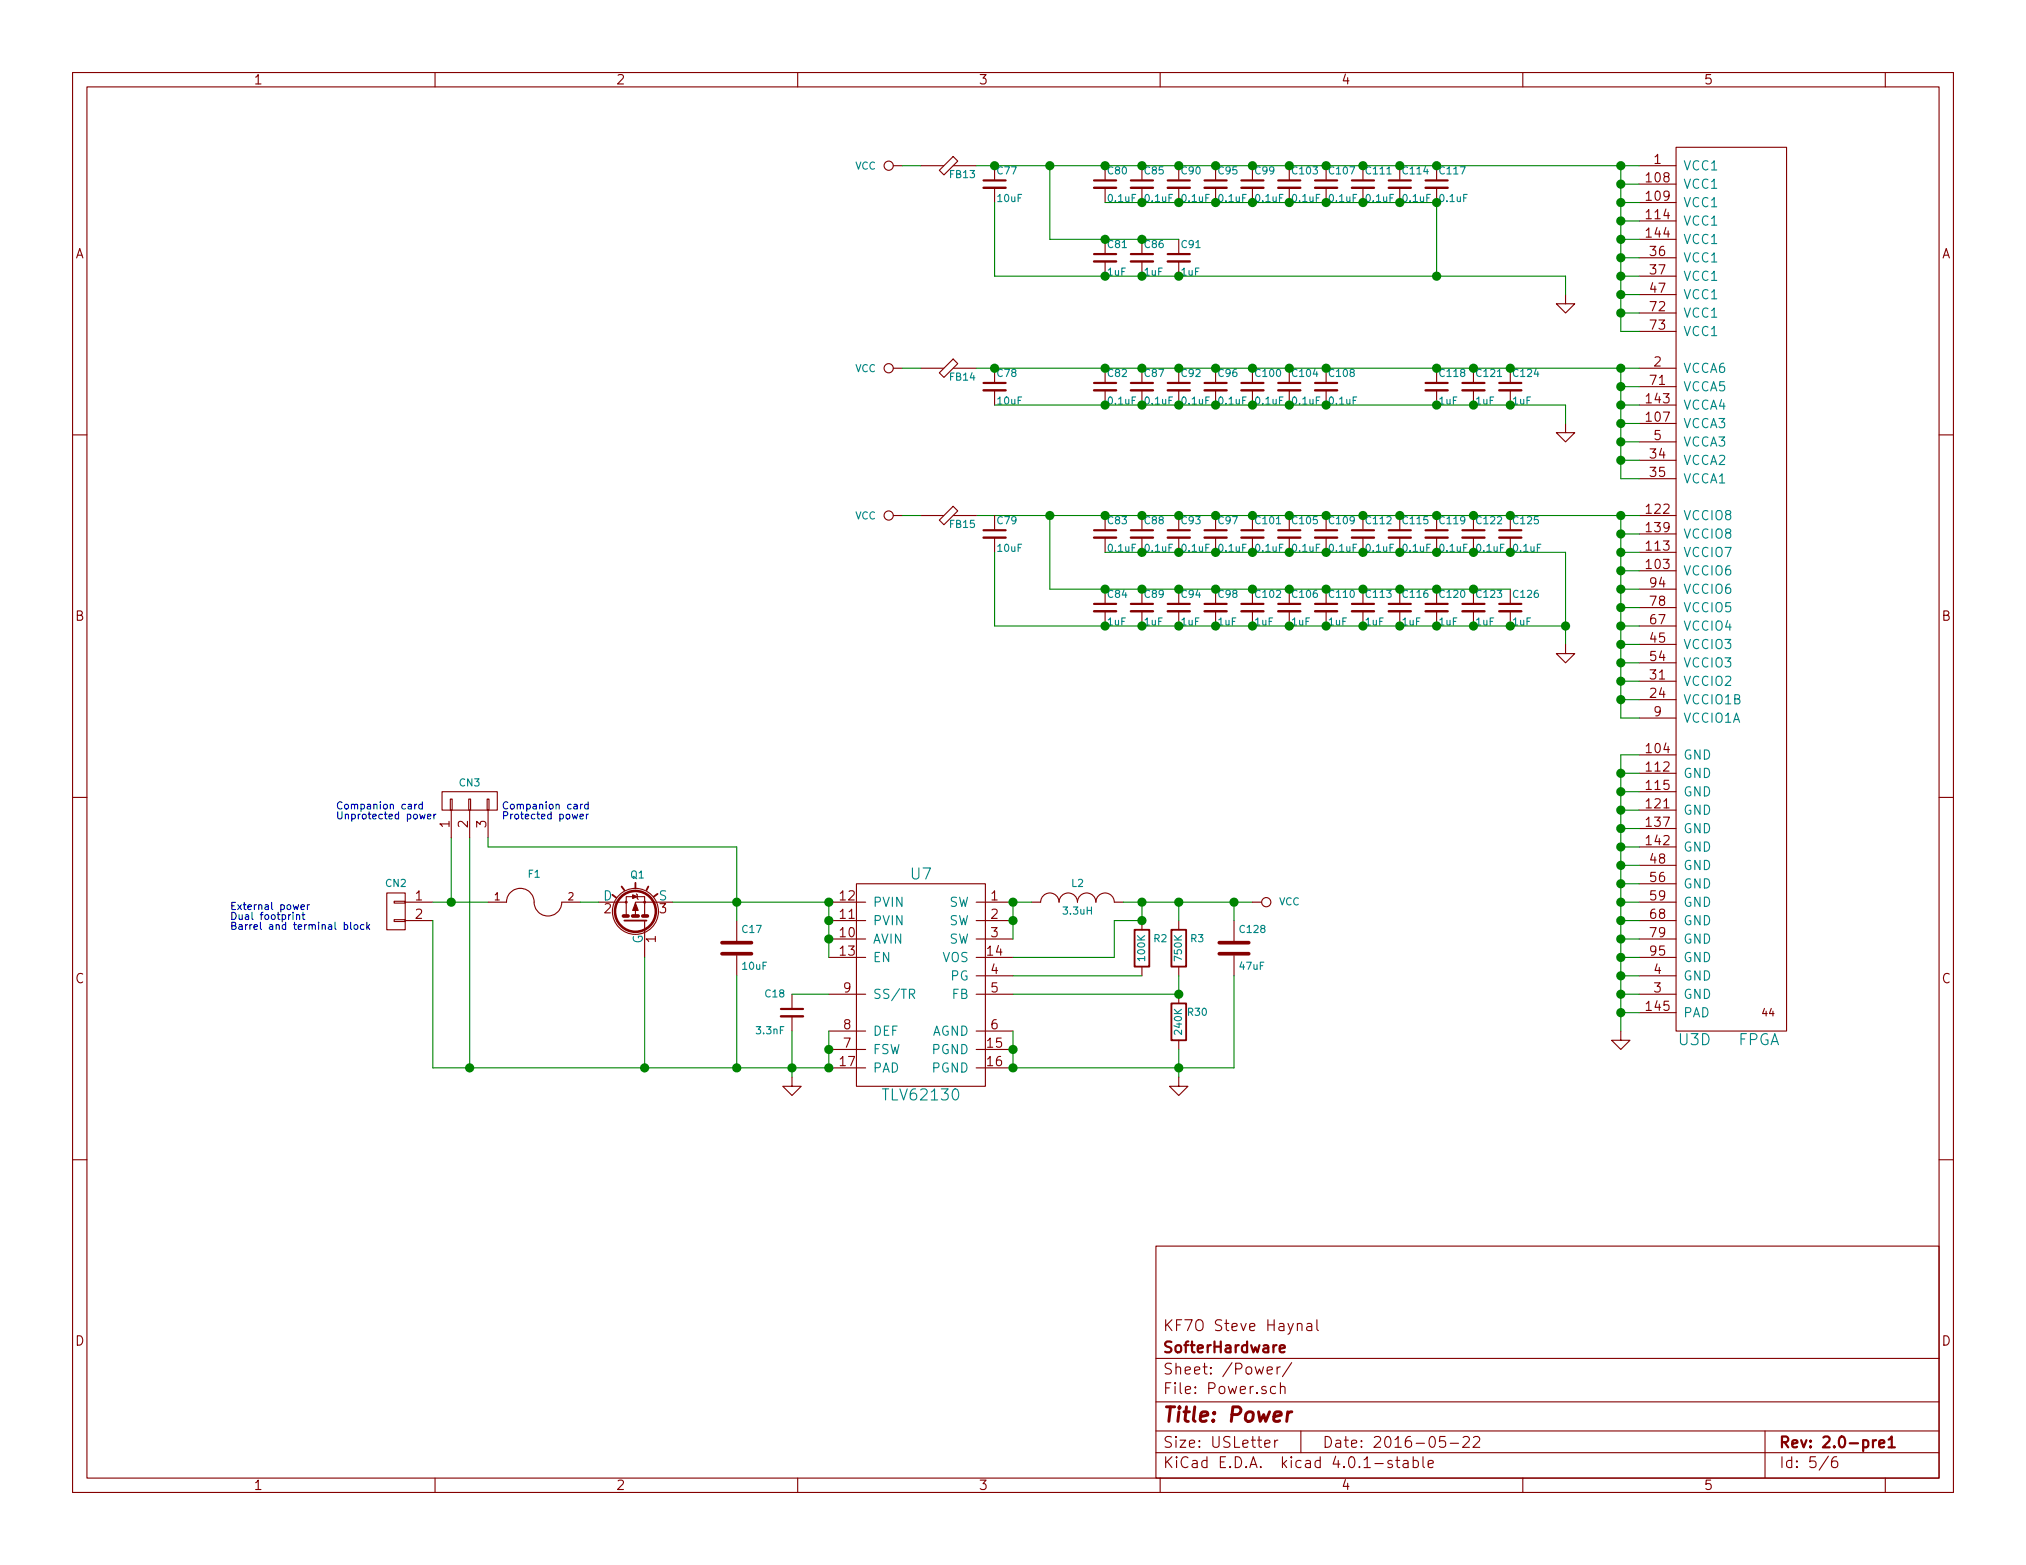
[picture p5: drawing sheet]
EESchema Schematic File Version 2
LIBS:power
LIBS:device
LIBS:transistors
LIBS:conn
LIBS:linear
LIBS:regul
LIBS:74xx
LIBS:cmos4000
LIBS:adc-dac
LIBS:memory
LIBS:xilinx
LIBS:microcontrollers
LIBS:dsp
LIBS:microchip
LIBS:analog_switches
LIBS:motorola
LIBS:texas
LIBS:intel
LIBS:audio
LIBS:interface
LIBS:digital-audio
LIBS:philips
LIBS:display
LIBS:cypress
LIBS:siliconi
LIBS:opto
LIBS:atmel
LIBS:contrib
LIBS:valves
LIBS:hermeslite
LIBS:hermeslite-cache
EELAYER 25 0
EELAYER END
$Descr USLetter 11000 8500
encoding utf-8
Sheet 5 6
Title "Power"
Date "2016-05-22"
Rev "2.0-pre1"
Comp "SofterHardware"
Comment1 "KF7O Steve Haynal"
Comment2 ""
Comment3 ""
Comment4 ""
$EndDescr
$Comp
L TLV62130 U7
U 1 1
P 4500 5800
F 0 "U7" H 5000 6850 60  0000 C CNN
F 1 "TLV62130" H 5000 5650 60  0000 C CNN
F 2 "HERMESLITE:TLV62130" H 4500 5800 60  0001 C CNN
F 3 "" H 4500 5800 60  0000 C CNN
	1    4500 5800
	1    0    0    -1  
$EndComp
$Comp
L INDUCTOR_SMALL L2
U 1 1
P 5850 4900
F 0 "L2" H 5850 5000 39  0000 C CNN
F 1 "3.3uH" H 5850 4850 39  0000 C CNN
F 2 "" H 5850 4900 50  0001 C CNN
F 3 "" H 5850 4900 50  0000 C CNN
	1    5850 4900
	1    0    0    -1  
$EndComp
$Comp
L R R2
U 1 1
P 6200 5150
F 0 "R2" H 6300 5200 39  0000 C CNN
F 1 "100K" V 6200 5150 39  0000 C CNN
F 2 "" V 6130 5150 50  0001 C CNN
F 3 "" H 6200 5150 50  0000 C CNN
	1    6200 5150
	1    0    0    -1  
$EndComp
$Comp
L R R3
U 1 1
P 6400 5150
F 0 "R3" H 6500 5200 39  0000 C CNN
F 1 "750K" V 6400 5150 39  0000 C CNN
F 2 "" V 6330 5150 50  0001 C CNN
F 3 "" H 6400 5150 50  0000 C CNN
	1    6400 5150
	1    0    0    -1  
$EndComp
$Comp
L R R30
U 1 1
P 6400 5550
F 0 "R30" H 6500 5600 39  0000 C CNN
F 1 "240K" V 6400 5550 39  0000 C CNN
F 2 "" V 6330 5550 50  0001 C CNN
F 3 "" H 6400 5550 50  0000 C CNN
	1    6400 5550
	1    0    0    -1  
$EndComp
Wire Wire Line
	5500 4900 5500 5100
Connection ~ 5500 5000
Wire Wire Line
	5500 4900 5600 4900
Connection ~ 5500 4900
Wire Wire Line
	5500 5300 6200 5300
Wire Wire Line
	6100 4900 6800 4900
Wire Wire Line
	6200 4900 6200 5000
Wire Wire Line
	6400 4900 6400 5000
Connection ~ 6200 4900
Wire Wire Line
	6400 5300 6400 5400
Wire Wire Line
	6400 5400 5500 5400
Wire Wire Line
	5500 5200 6050 5200
Wire Wire Line
	6050 5200 6050 5000
Wire Wire Line
	6050 5000 6200 5000
Connection ~ 6200 5000
Connection ~ 6400 5400
$Comp
L C C128
U 1 1
P 6700 5150
F 0 "C128" H 6725 5250 39  0000 L CNN
F 1 "47uF" H 6725 5050 39  0000 L CNN
F 2 "" H 6738 5000 50  0001 C CNN
F 3 "" H 6700 5150 50  0000 C CNN
	1    6700 5150
	1    0    0    -1  
$EndComp
Wire Wire Line
	6700 5800 6700 5300
Wire Wire Line
	5500 5800 6700 5800
Wire Wire Line
	6700 4900 6700 5000
Connection ~ 6400 4900
Wire Wire Line
	5500 5600 5500 5800
Wire Wire Line
	6400 5700 6400 5850
Connection ~ 6400 5800
Connection ~ 5500 5700
Connection ~ 5500 5800
$Comp
L GND #PWR074
U 1 1
P 6400 5850
F 0 "#PWR074" H 6400 5600 50  0001 C CNN
F 1 "GND" H 6400 5700 50  0001 C CNN
F 2 "" H 6400 5850 50  0000 C CNN
F 3 "" H 6400 5850 50  0000 C CNN
	1    6400 5850
	1    0    0    -1  
$EndComp
$Comp
L VCC #PWR075
U 1 1
P 6800 4900
F 0 "#PWR075" H 6800 4750 50  0001 C CNN
F 1 "VCC" V 6800 5100 39  0000 C CNN
F 2 "" H 6800 4900 50  0000 C CNN
F 3 "" H 6800 4900 50  0000 C CNN
	1    6800 4900
	0    1    1    0   
$EndComp
Connection ~ 6700 4900
$Comp
L C C17
U 1 1
P 4000 5150
F 0 "C17" H 4025 5250 39  0000 L CNN
F 1 "10uF" H 4025 5050 39  0000 L CNN
F 2 "" H 4038 5000 50  0001 C CNN
F 3 "" H 4000 5150 50  0000 C CNN
	1    4000 5150
	1    0    0    -1  
$EndComp
$Comp
L C_Small C18
U 1 1
P 4300 5500
F 0 "C18" H 4150 5600 39  0000 L CNN
F 1 "3.3nF" H 4100 5400 39  0000 L CNN
F 2 "" H 4300 5500 50  0001 C CNN
F 3 "" H 4300 5500 50  0000 C CNN
	1    4300 5500
	1    0    0    -1  
$EndComp
Wire Wire Line
	4500 4900 4500 5200
Wire Wire Line
	3650 4900 4500 4900
Wire Wire Line
	4000 4600 4000 5000
Connection ~ 4500 4900
Connection ~ 4500 5000
Connection ~ 4500 5100
Wire Wire Line
	4500 5800 4500 5600
Wire Wire Line
	2350 5800 4500 5800
Wire Wire Line
	4000 5800 4000 5300
Wire Wire Line
	4300 5600 4300 5850
Connection ~ 4300 5800
Wire Wire Line
	4300 5400 4500 5400
$Comp
L GND #PWR076
U 1 1
P 4300 5850
F 0 "#PWR076" H 4300 5600 50  0001 C CNN
F 1 "GND" H 4300 5700 50  0001 C CNN
F 2 "" H 4300 5850 50  0000 C CNN
F 3 "" H 4300 5850 50  0000 C CNN
	1    4300 5850
	1    0    0    -1  
$EndComp
Connection ~ 4000 4900
Connection ~ 4500 5700
Connection ~ 4500 5800
$Comp
L CONN_01X02 CN2
U 1 1
P 2150 4950
F 0 "CN2" H 2150 5100 39  0000 C CNN
F 1 "CONN_01X02" V 2250 4950 50  0001 C CNN
F 2 "HERMESLITE:POWER" H 2150 4950 50  0001 C CNN
F 3 "" H 2150 4950 50  0000 C CNN
	1    2150 4950
	-1   0    0    -1  
$EndComp
$Comp
L IRF9540N Q1
U 1 1
P 3450 5000
F 0 "Q1" V 3700 4950 39  0000 L CNN
F 1 "IRF9540N" H 3700 5000 50  0001 L CNN
F 2 "" H 3700 4925 50  0001 L CIN
F 3 "" H 3450 5000 50  0000 L CNN
	1    3450 5000
	0    -1   -1   0   
$EndComp
$Comp
L FUSE F1
U 1 1
P 2900 4900
F 0 "F1" H 2900 5050 39  0000 C CNN
F 1 "FUSE" H 2800 4850 50  0001 C CNN
F 2 "" H 2900 4900 50  0001 C CNN
F 3 "" H 2900 4900 50  0000 C CNN
	1    2900 4900
	1    0    0    -1  
$EndComp
Wire Wire Line
	2350 5000 2350 5800
Connection ~ 4000 5800
Wire Wire Line
	3500 5200 3500 5800
Connection ~ 3500 5800
Wire Wire Line
	2550 4550 2550 5800
Connection ~ 2550 5800
Wire Wire Line
	2350 4900 2650 4900
Wire Wire Line
	2450 4550 2450 4900
Connection ~ 2450 4900
Wire Wire Line
	3150 4900 3250 4900
Text Notes 1250 5050 0    39   ~ 0
External power\nDual footprint\nBarrel and terminal block
Text Notes 1825 4450 0    39   ~ 0
Companion card\nUnprotected power
Text Notes 2725 4450 0    39   ~ 0
Companion card\nProtected power
$Comp
L FPGA U3
U 4 1
P 9100 5600
F 0 "U3" H 9200 5550 60  0000 C CNN
F 1 "FPGA" H 9550 5550 60  0000 C CNN
F 2 "HERMESLITE:MAX10" H 9100 5600 60  0001 C CNN
F 3 "" H 9100 5600 60  0000 C CNN
	4    9100 5600
	1    0    0    -1  
$EndComp
Wire Wire Line
	8900 4100 8800 4100
Wire Wire Line
	8800 4100 8800 5600
Wire Wire Line
	8900 4200 8800 4200
Connection ~ 8800 4200
Wire Wire Line
	8900 4300 8800 4300
Connection ~ 8800 4300
Wire Wire Line
	8900 4400 8800 4400
Connection ~ 8800 4400
Wire Wire Line
	8900 4500 8800 4500
Connection ~ 8800 4500
Wire Wire Line
	8900 4600 8800 4600
Connection ~ 8800 4600
Wire Wire Line
	8900 4700 8800 4700
Connection ~ 8800 4700
Wire Wire Line
	8900 4800 8800 4800
Connection ~ 8800 4800
Wire Wire Line
	8900 4900 8800 4900
Connection ~ 8800 4900
Wire Wire Line
	8900 5000 8800 5000
Connection ~ 8800 5000
Wire Wire Line
	8900 5100 8800 5100
Connection ~ 8800 5100
Wire Wire Line
	8900 5200 8800 5200
Connection ~ 8800 5200
Wire Wire Line
	8900 5300 8800 5300
Connection ~ 8800 5300
Wire Wire Line
	8900 5400 8800 5400
Connection ~ 8800 5400
Wire Wire Line
	8900 5500 8800 5500
Connection ~ 8800 5500
$Comp
L GND #PWR077
U 1 1
P 8800 5600
F 0 "#PWR077" H 8800 5350 50  0001 C CNN
F 1 "GND" H 8800 5450 50  0001 C CNN
F 2 "" H 8800 5600 50  0000 C CNN
F 3 "" H 8800 5600 50  0000 C CNN
	1    8800 5600
	1    0    0    -1  
$EndComp
Wire Wire Line
	8800 3900 8900 3900
Wire Wire Line
	8800 2800 8800 3900
Wire Wire Line
	5300 2800 8900 2800
Wire Wire Line
	8900 2900 8800 2900
Connection ~ 8800 2900
Wire Wire Line
	8900 3000 8800 3000
Connection ~ 8800 3000
Wire Wire Line
	8900 3100 8800 3100
Connection ~ 8800 3100
Wire Wire Line
	8900 3200 8800 3200
Connection ~ 8800 3200
Wire Wire Line
	8900 3300 8800 3300
Connection ~ 8800 3300
Wire Wire Line
	8900 3400 8800 3400
Connection ~ 8800 3400
Wire Wire Line
	8900 3500 8800 3500
Connection ~ 8800 3500
Wire Wire Line
	8900 3600 8800 3600
Connection ~ 8800 3600
Wire Wire Line
	8900 3700 8800 3700
Connection ~ 8800 3700
Wire Wire Line
	8900 3800 8800 3800
Connection ~ 8800 3800
$Comp
L C_Small C125
U 1 1
P 8200 2900
F 0 "C125" H 8210 2970 39  0000 L CNN
F 1 "0.1uF" H 8210 2820 39  0000 L CNN
F 2 "" H 8200 2900 50  0001 C CNN
F 3 "" H 8200 2900 50  0000 C CNN
	1    8200 2900
	1    0    0    -1  
$EndComp
$Comp
L C_Small C122
U 1 1
P 8000 2900
F 0 "C122" H 8010 2970 39  0000 L CNN
F 1 "0.1uF" H 8010 2820 39  0000 L CNN
F 2 "" H 8000 2900 50  0001 C CNN
F 3 "" H 8000 2900 50  0000 C CNN
	1    8000 2900
	1    0    0    -1  
$EndComp
$Comp
L C_Small C119
U 1 1
P 7800 2900
F 0 "C119" H 7810 2970 39  0000 L CNN
F 1 "0.1uF" H 7810 2820 39  0000 L CNN
F 2 "" H 7800 2900 50  0001 C CNN
F 3 "" H 7800 2900 50  0000 C CNN
	1    7800 2900
	1    0    0    -1  
$EndComp
$Comp
L C_Small C115
U 1 1
P 7600 2900
F 0 "C115" H 7610 2970 39  0000 L CNN
F 1 "0.1uF" H 7610 2820 39  0000 L CNN
F 2 "" H 7600 2900 50  0001 C CNN
F 3 "" H 7600 2900 50  0000 C CNN
	1    7600 2900
	1    0    0    -1  
$EndComp
$Comp
L C_Small C112
U 1 1
P 7400 2900
F 0 "C112" H 7410 2970 39  0000 L CNN
F 1 "0.1uF" H 7410 2820 39  0000 L CNN
F 2 "" H 7400 2900 50  0001 C CNN
F 3 "" H 7400 2900 50  0000 C CNN
	1    7400 2900
	1    0    0    -1  
$EndComp
$Comp
L C_Small C109
U 1 1
P 7200 2900
F 0 "C109" H 7210 2970 39  0000 L CNN
F 1 "0.1uF" H 7210 2820 39  0000 L CNN
F 2 "" H 7200 2900 50  0001 C CNN
F 3 "" H 7200 2900 50  0000 C CNN
	1    7200 2900
	1    0    0    -1  
$EndComp
$Comp
L C_Small C105
U 1 1
P 7000 2900
F 0 "C105" H 7010 2970 39  0000 L CNN
F 1 "0.1uF" H 7010 2820 39  0000 L CNN
F 2 "" H 7000 2900 50  0001 C CNN
F 3 "" H 7000 2900 50  0000 C CNN
	1    7000 2900
	1    0    0    -1  
$EndComp
$Comp
L C_Small C101
U 1 1
P 6800 2900
F 0 "C101" H 6810 2970 39  0000 L CNN
F 1 "0.1uF" H 6810 2820 39  0000 L CNN
F 2 "" H 6800 2900 50  0001 C CNN
F 3 "" H 6800 2900 50  0000 C CNN
	1    6800 2900
	1    0    0    -1  
$EndComp
$Comp
L C_Small C97
U 1 1
P 6600 2900
F 0 "C97" H 6610 2970 39  0000 L CNN
F 1 "0.1uF" H 6610 2820 39  0000 L CNN
F 2 "" H 6600 2900 50  0001 C CNN
F 3 "" H 6600 2900 50  0000 C CNN
	1    6600 2900
	1    0    0    -1  
$EndComp
$Comp
L C_Small C93
U 1 1
P 6400 2900
F 0 "C93" H 6410 2970 39  0000 L CNN
F 1 "0.1uF" H 6410 2820 39  0000 L CNN
F 2 "" H 6400 2900 50  0001 C CNN
F 3 "" H 6400 2900 50  0000 C CNN
	1    6400 2900
	1    0    0    -1  
$EndComp
$Comp
L C_Small C88
U 1 1
P 6200 2900
F 0 "C88" H 6210 2970 39  0000 L CNN
F 1 "0.1uF" H 6210 2820 39  0000 L CNN
F 2 "" H 6200 2900 50  0001 C CNN
F 3 "" H 6200 2900 50  0000 C CNN
	1    6200 2900
	1    0    0    -1  
$EndComp
$Comp
L C_Small C83
U 1 1
P 6000 2900
F 0 "C83" H 6010 2970 39  0000 L CNN
F 1 "0.1uF" H 6010 2820 39  0000 L CNN
F 2 "" H 6000 2900 50  0001 C CNN
F 3 "" H 6000 2900 50  0000 C CNN
	1    6000 2900
	1    0    0    -1  
$EndComp
$Comp
L C_Small C126
U 1 1
P 8200 3300
F 0 "C126" H 8210 3370 39  0000 L CNN
F 1 "1uF" H 8210 3220 39  0000 L CNN
F 2 "" H 8200 3300 50  0001 C CNN
F 3 "" H 8200 3300 50  0000 C CNN
	1    8200 3300
	1    0    0    -1  
$EndComp
$Comp
L C_Small C123
U 1 1
P 8000 3300
F 0 "C123" H 8010 3370 39  0000 L CNN
F 1 "1uF" H 8010 3220 39  0000 L CNN
F 2 "" H 8000 3300 50  0001 C CNN
F 3 "" H 8000 3300 50  0000 C CNN
	1    8000 3300
	1    0    0    -1  
$EndComp
$Comp
L C_Small C120
U 1 1
P 7800 3300
F 0 "C120" H 7810 3370 39  0000 L CNN
F 1 "1uF" H 7810 3220 39  0000 L CNN
F 2 "" H 7800 3300 50  0001 C CNN
F 3 "" H 7800 3300 50  0000 C CNN
	1    7800 3300
	1    0    0    -1  
$EndComp
$Comp
L C_Small C116
U 1 1
P 7600 3300
F 0 "C116" H 7610 3370 39  0000 L CNN
F 1 "1uF" H 7610 3220 39  0000 L CNN
F 2 "" H 7600 3300 50  0001 C CNN
F 3 "" H 7600 3300 50  0000 C CNN
	1    7600 3300
	1    0    0    -1  
$EndComp
$Comp
L C_Small C113
U 1 1
P 7400 3300
F 0 "C113" H 7410 3370 39  0000 L CNN
F 1 "1uF" H 7410 3220 39  0000 L CNN
F 2 "" H 7400 3300 50  0001 C CNN
F 3 "" H 7400 3300 50  0000 C CNN
	1    7400 3300
	1    0    0    -1  
$EndComp
$Comp
L C_Small C110
U 1 1
P 7200 3300
F 0 "C110" H 7210 3370 39  0000 L CNN
F 1 "1uF" H 7210 3220 39  0000 L CNN
F 2 "" H 7200 3300 50  0001 C CNN
F 3 "" H 7200 3300 50  0000 C CNN
	1    7200 3300
	1    0    0    -1  
$EndComp
$Comp
L C_Small C106
U 1 1
P 7000 3300
F 0 "C106" H 7010 3370 39  0000 L CNN
F 1 "1uF" H 7010 3220 39  0000 L CNN
F 2 "" H 7000 3300 50  0001 C CNN
F 3 "" H 7000 3300 50  0000 C CNN
	1    7000 3300
	1    0    0    -1  
$EndComp
$Comp
L C_Small C102
U 1 1
P 6800 3300
F 0 "C102" H 6810 3370 39  0000 L CNN
F 1 "1uF" H 6810 3220 39  0000 L CNN
F 2 "" H 6800 3300 50  0001 C CNN
F 3 "" H 6800 3300 50  0000 C CNN
	1    6800 3300
	1    0    0    -1  
$EndComp
$Comp
L C_Small C98
U 1 1
P 6600 3300
F 0 "C98" H 6610 3370 39  0000 L CNN
F 1 "1uF" H 6610 3220 39  0000 L CNN
F 2 "" H 6600 3300 50  0001 C CNN
F 3 "" H 6600 3300 50  0000 C CNN
	1    6600 3300
	1    0    0    -1  
$EndComp
$Comp
L C_Small C94
U 1 1
P 6400 3300
F 0 "C94" H 6410 3370 39  0000 L CNN
F 1 "1uF" H 6410 3220 39  0000 L CNN
F 2 "" H 6400 3300 50  0001 C CNN
F 3 "" H 6400 3300 50  0000 C CNN
	1    6400 3300
	1    0    0    -1  
$EndComp
$Comp
L C_Small C89
U 1 1
P 6200 3300
F 0 "C89" H 6210 3370 39  0000 L CNN
F 1 "1uF" H 6210 3220 39  0000 L CNN
F 2 "" H 6200 3300 50  0001 C CNN
F 3 "" H 6200 3300 50  0000 C CNN
	1    6200 3300
	1    0    0    -1  
$EndComp
$Comp
L C_Small C84
U 1 1
P 6000 3300
F 0 "C84" H 6010 3370 39  0000 L CNN
F 1 "1uF" H 6010 3220 39  0000 L CNN
F 2 "" H 6000 3300 50  0001 C CNN
F 3 "" H 6000 3300 50  0000 C CNN
	1    6000 3300
	1    0    0    -1  
$EndComp
$Comp
L C_Small C79
U 1 1
P 5400 2900
F 0 "C79" H 5410 2970 39  0000 L CNN
F 1 "10uF" H 5410 2820 39  0000 L CNN
F 2 "" H 5400 2900 50  0001 C CNN
F 3 "" H 5400 2900 50  0000 C CNN
	1    5400 2900
	1    0    0    -1  
$EndComp
$Comp
L C_Small C108
U 1 1
P 7200 2100
F 0 "C108" H 7210 2170 39  0000 L CNN
F 1 "0.1uF" H 7210 2020 39  0000 L CNN
F 2 "" H 7200 2100 50  0001 C CNN
F 3 "" H 7200 2100 50  0000 C CNN
	1    7200 2100
	1    0    0    -1  
$EndComp
$Comp
L C_Small C104
U 1 1
P 7000 2100
F 0 "C104" H 7010 2170 39  0000 L CNN
F 1 "0.1uF" H 7010 2020 39  0000 L CNN
F 2 "" H 7000 2100 50  0001 C CNN
F 3 "" H 7000 2100 50  0000 C CNN
	1    7000 2100
	1    0    0    -1  
$EndComp
$Comp
L C_Small C100
U 1 1
P 6800 2100
F 0 "C100" H 6810 2170 39  0000 L CNN
F 1 "0.1uF" H 6810 2020 39  0000 L CNN
F 2 "" H 6800 2100 50  0001 C CNN
F 3 "" H 6800 2100 50  0000 C CNN
	1    6800 2100
	1    0    0    -1  
$EndComp
$Comp
L C_Small C96
U 1 1
P 6600 2100
F 0 "C96" H 6610 2170 39  0000 L CNN
F 1 "0.1uF" H 6610 2020 39  0000 L CNN
F 2 "" H 6600 2100 50  0001 C CNN
F 3 "" H 6600 2100 50  0000 C CNN
	1    6600 2100
	1    0    0    -1  
$EndComp
$Comp
L C_Small C92
U 1 1
P 6400 2100
F 0 "C92" H 6410 2170 39  0000 L CNN
F 1 "0.1uF" H 6410 2020 39  0000 L CNN
F 2 "" H 6400 2100 50  0001 C CNN
F 3 "" H 6400 2100 50  0000 C CNN
	1    6400 2100
	1    0    0    -1  
$EndComp
$Comp
L C_Small C87
U 1 1
P 6200 2100
F 0 "C87" H 6210 2170 39  0000 L CNN
F 1 "0.1uF" H 6210 2020 39  0000 L CNN
F 2 "" H 6200 2100 50  0001 C CNN
F 3 "" H 6200 2100 50  0000 C CNN
	1    6200 2100
	1    0    0    -1  
$EndComp
$Comp
L C_Small C82
U 1 1
P 6000 2100
F 0 "C82" H 6010 2170 39  0000 L CNN
F 1 "0.1uF" H 6010 2020 39  0000 L CNN
F 2 "" H 6000 2100 50  0001 C CNN
F 3 "" H 6000 2100 50  0000 C CNN
	1    6000 2100
	1    0    0    -1  
$EndComp
$Comp
L C_Small C124
U 1 1
P 8200 2100
F 0 "C124" H 8210 2170 39  0000 L CNN
F 1 "1uF" H 8210 2020 39  0000 L CNN
F 2 "" H 8200 2100 50  0001 C CNN
F 3 "" H 8200 2100 50  0000 C CNN
	1    8200 2100
	1    0    0    -1  
$EndComp
$Comp
L C_Small C121
U 1 1
P 8000 2100
F 0 "C121" H 8010 2170 39  0000 L CNN
F 1 "1uF" H 8010 2020 39  0000 L CNN
F 2 "" H 8000 2100 50  0001 C CNN
F 3 "" H 8000 2100 50  0000 C CNN
	1    8000 2100
	1    0    0    -1  
$EndComp
$Comp
L C_Small C118
U 1 1
P 7800 2100
F 0 "C118" H 7810 2170 39  0000 L CNN
F 1 "1uF" H 7810 2020 39  0000 L CNN
F 2 "" H 7800 2100 50  0001 C CNN
F 3 "" H 7800 2100 50  0000 C CNN
	1    7800 2100
	1    0    0    -1  
$EndComp
$Comp
L C_Small C117
U 1 1
P 7800 1000
F 0 "C117" H 7810 1070 39  0000 L CNN
F 1 "0.1uF" H 7810 920 39  0000 L CNN
F 2 "" H 7800 1000 50  0001 C CNN
F 3 "" H 7800 1000 50  0000 C CNN
	1    7800 1000
	1    0    0    -1  
$EndComp
$Comp
L C_Small C114
U 1 1
P 7600 1000
F 0 "C114" H 7610 1070 39  0000 L CNN
F 1 "0.1uF" H 7610 920 39  0000 L CNN
F 2 "" H 7600 1000 50  0001 C CNN
F 3 "" H 7600 1000 50  0000 C CNN
	1    7600 1000
	1    0    0    -1  
$EndComp
$Comp
L C_Small C111
U 1 1
P 7400 1000
F 0 "C111" H 7410 1070 39  0000 L CNN
F 1 "0.1uF" H 7410 920 39  0000 L CNN
F 2 "" H 7400 1000 50  0001 C CNN
F 3 "" H 7400 1000 50  0000 C CNN
	1    7400 1000
	1    0    0    -1  
$EndComp
$Comp
L C_Small C107
U 1 1
P 7200 1000
F 0 "C107" H 7210 1070 39  0000 L CNN
F 1 "0.1uF" H 7210 920 39  0000 L CNN
F 2 "" H 7200 1000 50  0001 C CNN
F 3 "" H 7200 1000 50  0000 C CNN
	1    7200 1000
	1    0    0    -1  
$EndComp
$Comp
L C_Small C103
U 1 1
P 7000 1000
F 0 "C103" H 7010 1070 39  0000 L CNN
F 1 "0.1uF" H 7010 920 39  0000 L CNN
F 2 "" H 7000 1000 50  0001 C CNN
F 3 "" H 7000 1000 50  0000 C CNN
	1    7000 1000
	1    0    0    -1  
$EndComp
$Comp
L C_Small C99
U 1 1
P 6800 1000
F 0 "C99" H 6810 1070 39  0000 L CNN
F 1 "0.1uF" H 6810 920 39  0000 L CNN
F 2 "" H 6800 1000 50  0001 C CNN
F 3 "" H 6800 1000 50  0000 C CNN
	1    6800 1000
	1    0    0    -1  
$EndComp
$Comp
L C_Small C95
U 1 1
P 6600 1000
F 0 "C95" H 6610 1070 39  0000 L CNN
F 1 "0.1uF" H 6610 920 39  0000 L CNN
F 2 "" H 6600 1000 50  0001 C CNN
F 3 "" H 6600 1000 50  0000 C CNN
	1    6600 1000
	1    0    0    -1  
$EndComp
$Comp
L C_Small C90
U 1 1
P 6400 1000
F 0 "C90" H 6410 1070 39  0000 L CNN
F 1 "0.1uF" H 6410 920 39  0000 L CNN
F 2 "" H 6400 1000 50  0001 C CNN
F 3 "" H 6400 1000 50  0000 C CNN
	1    6400 1000
	1    0    0    -1  
$EndComp
$Comp
L C_Small C85
U 1 1
P 6200 1000
F 0 "C85" H 6210 1070 39  0000 L CNN
F 1 "0.1uF" H 6210 920 39  0000 L CNN
F 2 "" H 6200 1000 50  0001 C CNN
F 3 "" H 6200 1000 50  0000 C CNN
	1    6200 1000
	1    0    0    -1  
$EndComp
$Comp
L C_Small C80
U 1 1
P 6000 1000
F 0 "C80" H 6010 1070 39  0000 L CNN
F 1 "0.1uF" H 6010 920 39  0000 L CNN
F 2 "" H 6000 1000 50  0001 C CNN
F 3 "" H 6000 1000 50  0000 C CNN
	1    6000 1000
	1    0    0    -1  
$EndComp
$Comp
L C_Small C91
U 1 1
P 6400 1400
F 0 "C91" H 6410 1470 39  0000 L CNN
F 1 "1uF" H 6410 1320 39  0000 L CNN
F 2 "" H 6400 1400 50  0001 C CNN
F 3 "" H 6400 1400 50  0000 C CNN
	1    6400 1400
	1    0    0    -1  
$EndComp
$Comp
L C_Small C86
U 1 1
P 6200 1400
F 0 "C86" H 6210 1470 39  0000 L CNN
F 1 "1uF" H 6210 1320 39  0000 L CNN
F 2 "" H 6200 1400 50  0001 C CNN
F 3 "" H 6200 1400 50  0000 C CNN
	1    6200 1400
	1    0    0    -1  
$EndComp
$Comp
L C_Small C81
U 1 1
P 6000 1400
F 0 "C81" H 6010 1470 39  0000 L CNN
F 1 "1uF" H 6010 1320 39  0000 L CNN
F 2 "" H 6000 1400 50  0001 C CNN
F 3 "" H 6000 1400 50  0000 C CNN
	1    6000 1400
	1    0    0    -1  
$EndComp
$Comp
L C_Small C78
U 1 1
P 5400 2100
F 0 "C78" H 5410 2170 39  0000 L CNN
F 1 "10uF" H 5410 2020 39  0000 L CNN
F 2 "" H 5400 2100 50  0001 C CNN
F 3 "" H 5400 2100 50  0000 C CNN
	1    5400 2100
	1    0    0    -1  
$EndComp
$Comp
L C_Small C77
U 1 1
P 5400 1000
F 0 "C77" H 5410 1070 39  0000 L CNN
F 1 "10uF" H 5410 920 39  0000 L CNN
F 2 "" H 5400 1000 50  0001 C CNN
F 3 "" H 5400 1000 50  0000 C CNN
	1    5400 1000
	1    0    0    -1  
$EndComp
$Comp
L FB FB13
U 1 1
P 5150 900
F 0 "FB13" H 5225 850 39  0000 C CNN
F 1 "FB" H 5150 1000 60  0001 C CNN
F 2 "" H 5150 900 60  0001 C CNN
F 3 "" H 5150 900 60  0000 C CNN
	1    5150 900 
	1    0    0    -1  
$EndComp
$Comp
L FB FB14
U 1 1
P 5150 2000
F 0 "FB14" H 5225 1950 39  0000 C CNN
F 1 "FB" H 5150 2100 60  0001 C CNN
F 2 "" H 5150 2000 60  0001 C CNN
F 3 "" H 5150 2000 60  0000 C CNN
	1    5150 2000
	1    0    0    -1  
$EndComp
$Comp
L FB FB15
U 1 1
P 5150 2800
F 0 "FB15" H 5225 2750 39  0000 C CNN
F 1 "FB" H 5150 2900 60  0001 C CNN
F 2 "" H 5150 2800 60  0001 C CNN
F 3 "" H 5150 2800 60  0000 C CNN
	1    5150 2800
	1    0    0    -1  
$EndComp
$Comp
L VCC #PWR078
U 1 1
P 4900 900
F 0 "#PWR078" H 4900 750 50  0001 C CNN
F 1 "VCC" V 4900 1100 39  0000 C CNN
F 2 "" H 4900 900 50  0000 C CNN
F 3 "" H 4900 900 50  0000 C CNN
	1    4900 900 
	0    -1   -1   0   
$EndComp
$Comp
L VCC #PWR079
U 1 1
P 4900 2000
F 0 "#PWR079" H 4900 1850 50  0001 C CNN
F 1 "VCC" V 4900 2200 39  0000 C CNN
F 2 "" H 4900 2000 50  0000 C CNN
F 3 "" H 4900 2000 50  0000 C CNN
	1    4900 2000
	0    -1   -1   0   
$EndComp
$Comp
L VCC #PWR080
U 1 1
P 4900 2800
F 0 "#PWR080" H 4900 2650 50  0001 C CNN
F 1 "VCC" V 4900 3000 39  0000 C CNN
F 2 "" H 4900 2800 50  0000 C CNN
F 3 "" H 4900 2800 50  0000 C CNN
	1    4900 2800
	0    -1   -1   0   
$EndComp
Wire Wire Line
	5300 900  8900 900 
Wire Wire Line
	8800 900  8800 1800
Wire Wire Line
	8800 1800 8900 1800
Wire Wire Line
	5300 2000 8900 2000
Wire Wire Line
	8800 2000 8800 2600
Wire Wire Line
	8800 2600 8900 2600
Wire Wire Line
	8900 1000 8800 1000
Connection ~ 8800 1000
Wire Wire Line
	8900 1100 8800 1100
Connection ~ 8800 1100
Wire Wire Line
	8900 1200 8800 1200
Connection ~ 8800 1200
Wire Wire Line
	8900 1300 8800 1300
Connection ~ 8800 1300
Wire Wire Line
	8900 1400 8800 1400
Connection ~ 8800 1400
Wire Wire Line
	8900 1500 8800 1500
Connection ~ 8800 1500
Wire Wire Line
	8900 1600 8800 1600
Connection ~ 8800 1600
Wire Wire Line
	8900 1700 8800 1700
Connection ~ 8800 1700
Wire Wire Line
	8900 2100 8800 2100
Connection ~ 8800 2100
Wire Wire Line
	8900 2200 8800 2200
Connection ~ 8800 2200
Wire Wire Line
	8900 2300 8800 2300
Connection ~ 8800 2300
Wire Wire Line
	8900 2400 8800 2400
Connection ~ 8800 2400
Wire Wire Line
	8900 2500 8800 2500
Connection ~ 8800 2500
Connection ~ 8800 900 
Connection ~ 7800 900 
Connection ~ 7600 900 
Connection ~ 7400 900 
Connection ~ 7200 900 
Connection ~ 7000 900 
Connection ~ 6800 900 
Connection ~ 6600 900 
Connection ~ 6400 900 
Connection ~ 6200 900 
Connection ~ 6000 900 
Connection ~ 8800 2000
Connection ~ 8800 2800
Wire Wire Line
	5700 3200 8200 3200
Wire Wire Line
	5700 3200 5700 2800
Connection ~ 5700 2800
Wire Wire Line
	5700 1300 6400 1300
Wire Wire Line
	5700 1300 5700 900 
Connection ~ 5700 900 
Wire Wire Line
	5400 3400 8500 3400
Wire Wire Line
	6000 3000 8500 3000
Wire Wire Line
	8500 3000 8500 3500
Connection ~ 8200 3400
Wire Wire Line
	5400 2200 8500 2200
Wire Wire Line
	6000 1100 7800 1100
Wire Wire Line
	7800 1100 7800 1500
Wire Wire Line
	5400 1500 8500 1500
Connection ~ 6000 1300
Connection ~ 6200 1300
Connection ~ 5400 900 
Connection ~ 6200 1100
Connection ~ 6400 1100
Connection ~ 6600 1100
Connection ~ 6800 1100
Connection ~ 7000 1100
Connection ~ 7200 1100
Connection ~ 7400 1100
Connection ~ 7600 1100
Connection ~ 7800 1100
Connection ~ 7800 1500
Connection ~ 6200 1500
Connection ~ 6400 1500
Connection ~ 5400 2000
Connection ~ 6000 2000
Connection ~ 6200 2000
Connection ~ 6400 2000
Connection ~ 6600 2000
Connection ~ 6800 2000
Connection ~ 7000 2000
Connection ~ 7200 2000
Connection ~ 7800 2000
Connection ~ 8000 2000
Connection ~ 8200 2000
Connection ~ 8200 2200
Connection ~ 8000 2200
Connection ~ 7800 2200
Connection ~ 7200 2200
Connection ~ 7000 2200
Connection ~ 6800 2200
Connection ~ 6600 2200
Connection ~ 6400 2200
Connection ~ 6200 2200
Wire Wire Line
	5400 1100 5400 1500
Connection ~ 6000 1500
Wire Wire Line
	5400 3000 5400 3400
Connection ~ 6000 3400
Connection ~ 6000 2200
Connection ~ 6000 2800
Connection ~ 6200 2800
Connection ~ 6400 2800
Connection ~ 6600 2800
Connection ~ 6800 2800
Connection ~ 7000 2800
Connection ~ 7200 2800
Connection ~ 7400 2800
Connection ~ 7600 2800
Connection ~ 7800 2800
Connection ~ 8000 2800
Connection ~ 8200 2800
Connection ~ 8200 3000
Connection ~ 8000 3000
Connection ~ 7800 3000
Connection ~ 7600 3000
Connection ~ 7400 3000
Connection ~ 7200 3000
Connection ~ 7000 3000
Connection ~ 6800 3000
Connection ~ 6600 3000
Connection ~ 6400 3000
Connection ~ 6200 3000
Connection ~ 6000 3200
Connection ~ 6200 3200
Connection ~ 6400 3200
Connection ~ 6600 3200
Connection ~ 6800 3200
Connection ~ 7000 3200
Connection ~ 7200 3200
Connection ~ 7400 3200
Connection ~ 7600 3200
Connection ~ 7800 3200
Connection ~ 8000 3200
Connection ~ 8000 3400
Connection ~ 7800 3400
Connection ~ 7600 3400
Connection ~ 7400 3400
Connection ~ 7200 3400
Connection ~ 7000 3400
Connection ~ 6800 3400
Connection ~ 6600 3400
Connection ~ 6400 3400
Connection ~ 6200 3400
Wire Wire Line
	4900 900  5000 900 
Wire Wire Line
	4900 2000 5000 2000
Wire Wire Line
	4900 2800 5000 2800
$Comp
L GND #PWR081
U 1 1
P 8500 1600
F 0 "#PWR081" H 8500 1350 50  0001 C CNN
F 1 "GND" H 8500 1450 50  0001 C CNN
F 2 "" H 8500 1600 50  0000 C CNN
F 3 "" H 8500 1600 50  0000 C CNN
	1    8500 1600
	1    0    0    -1  
$EndComp
$Comp
L GND #PWR082
U 1 1
P 8500 2300
F 0 "#PWR082" H 8500 2050 50  0001 C CNN
F 1 "GND" H 8500 2150 50  0001 C CNN
F 2 "" H 8500 2300 50  0000 C CNN
F 3 "" H 8500 2300 50  0000 C CNN
	1    8500 2300
	1    0    0    -1  
$EndComp
$Comp
L GND #PWR083
U 1 1
P 8500 3500
F 0 "#PWR083" H 8500 3250 50  0001 C CNN
F 1 "GND" H 8500 3350 50  0001 C CNN
F 2 "" H 8500 3500 50  0000 C CNN
F 3 "" H 8500 3500 50  0000 C CNN
	1    8500 3500
	1    0    0    -1  
$EndComp
Wire Wire Line
	8500 1500 8500 1600
Wire Wire Line
	8500 2200 8500 2300
Connection ~ 8500 3400
$Comp
L CONN_01X03 CN3
U 1 1
P 2550 4350
F 0 "CN3" V 2650 4350 39  0000 C CNN
F 1 "CONN_01X03" V 2650 4350 50  0001 C CNN
F 2 "HERMESLITE:COMPANIONPWR" H 2550 4350 50  0001 C CNN
F 3 "" H 2550 4350 50  0000 C CNN
	1    2550 4350
	0    -1   -1   0   
$EndComp
Wire Wire Line
	4000 4600 2650 4600
Wire Wire Line
	2650 4600 2650 4550
$EndSCHEMATC
